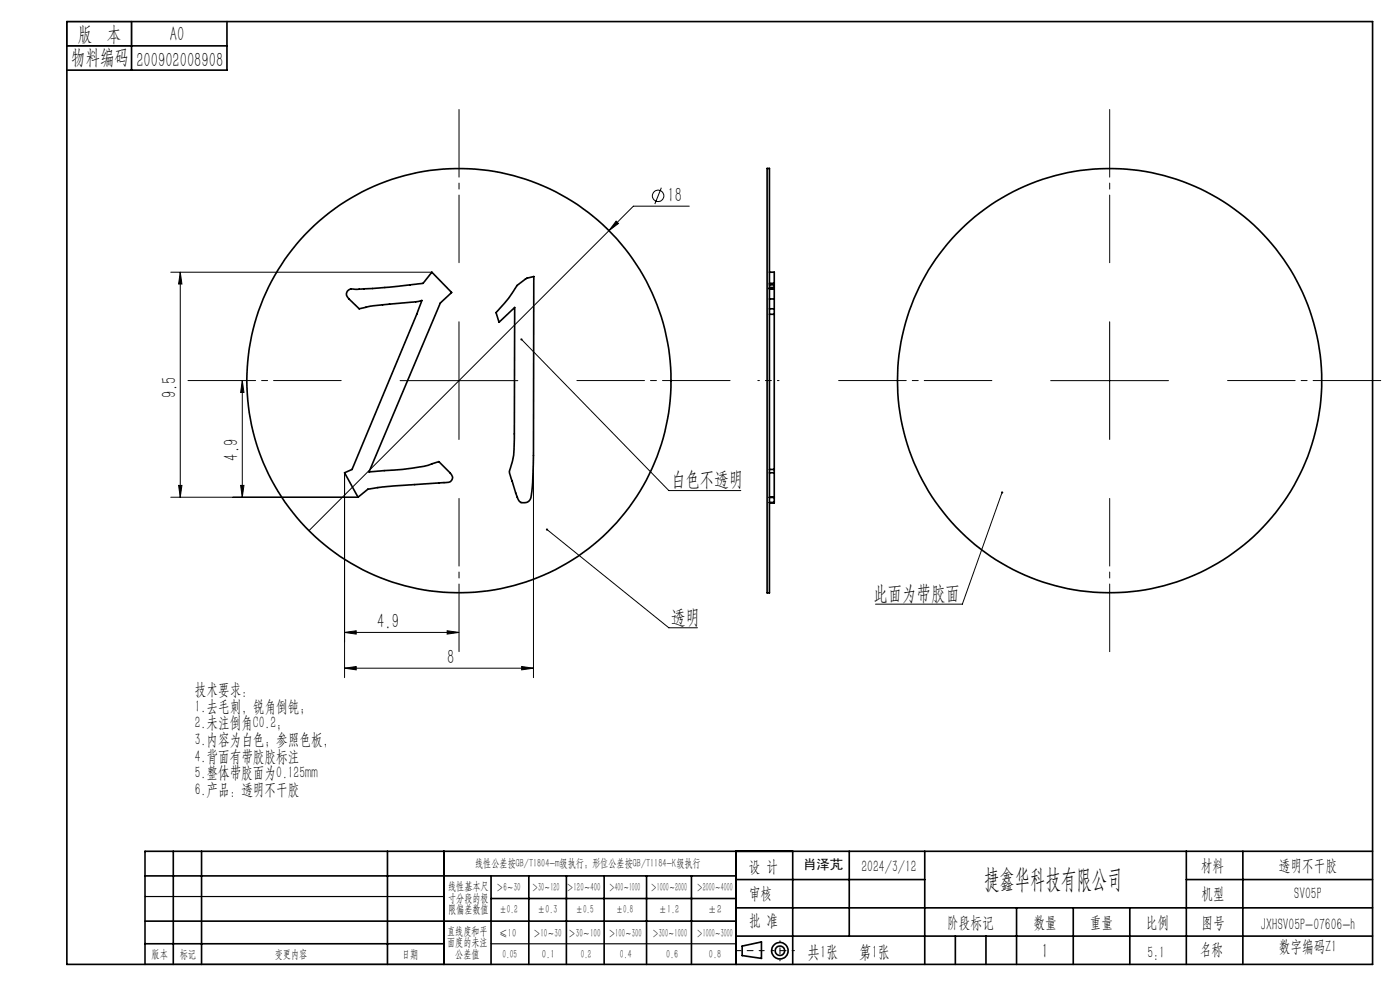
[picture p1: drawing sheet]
<svg xmlns="http://www.w3.org/2000/svg" width="297mm" height="210mm" viewBox="0 0 297 210" stroke-linecap="round" stroke-linejoin="round" font-family="sans-serif">
<g fill="none" stroke="#000" stroke-width=".21">
<path d="M140.3 39.8l-1.4 3.5M36.2 57.7h55.4M38.2 57.7l.4 2.5h-.7zM38.2 57.7v47.8M130.7 46.9l.5 .5-2 1.5zM146.2 43.7h-11.8l-68.9 68.9M97.4 68.3v24.9M110.6 72l31.3 32.1h15.3M235.4 68.3v24.9M51.4 80.7l.4 2.5h-.8zM51.4 80.7v24.8M84.9 80.7h25"/>
<path d="M113.2 96.6v47.1M222.9 80.7h25M36.2 105.5h39.8M37.9 103h.7l-.4 2.5zM51 103h.8l-.4 2.5zM73.1 100.3v43.4M116 112.3l25.9 20.9h6.1M212.6 104.4l-8.4 23.8h-18.5M73.1 134.2l2.5-.4v.7zM73.1 134.2h24.3M94.9 133.8l2.5 .4-2.5 .3zM73.1 141.7l2.5-.3v.7z"/>
<path d="M73.1 141.7h40.1M110.7 141.4l2.5 .3-2.5 .4z"/>
<circle cx="139.6" cy="41.5" r="1.22"/>
</g>
<g fill="none" stroke="#000" stroke-width=".35">
<path d="M14.2 4.6h277v200h-277zM14.2 9.7h34M27.9 4.6v10.3M48.2 4.6v10.3h-34M162.7 35.7h.5v90.1h-.5zM163.2 57.7h1.1v2.7M73.9 61.6a2.85 2.85 0 0 1 1.9-.2l.4-.1a143.1 143.1 0 0 0 13.5-1.2l1.9-2.4 4.2 4.3-2.4 2.3-15.1 35.8 3.2-.3a37.7 37.7 0 0 0 11.6-1.9l2.4 2.4a1.15 1.15 0 0 1 .4 1.4 1.15 1.15 0 0 1-1.4 .7l-10.9 .7-5.6 .7-2 1.7-2.9-5.2 1.6-.7 13.7-32.9 1.1-3-1.3 .3-9 .9-3 .6-2.4-2.3a1.04 1.04 0 0 1 .1-1.6zM109.7 60.6l2.1-1.6 1.4-.3v37.9l-.4 7.7a2.4 2.4 0 0 1-.9 2.2l-.3 .1a1.35 1.35 0 0 1-1.9-1.1l-1.3-4a2.43 2.43 0 0 1 0-2.5 21.3 21.3 0 0 0 .7-7l.1-26.8-3.3 3.2-.7-2.1 1-1a22.8 22.8 0 0 0 3.5-4.7zM163.2 61.3h1.1M163.2 63.4h1.1M163.2 65.5h1.1M163.2 66.7h1.1"/>
<path d="M163.2 61.2h1.1M163.2 61h1.1M163.2 60.4h1.1M163.2 60.1h1.1M164.3 61.3v2.1M164.3 60.4v.6M164.3 61v.2M164.3 63.4v42.1M163.2 99.6h1.1M163.2 100.3h1.1M163.2 105.5h1.1M163.2 106.6h1.1"/>
<path d="M164.3 105.5v1.1M164.3 106.6h-1.1M30.8 195.4h125.4M30.8 185.8h125.4M36.8 180.6v24M42.8 180.6v24M82.2 180.6v24M94.2 180.6v24M104.2 185.8v18.8M104.2 190.6h52M112.2 185.8v18.8M120.2 185.8v18.8"/>
<path d="M128.2 185.8v18.8M137.2 185.8v18.8M146.7 185.8v18.8M156.2 180.6v24M156.2 186.6h40M156.2 198.6h135M156.2 192.6h135M168.2 180.6v24M180.2 180.6v18M196.2 180.6v24M202.7 198.6v6M209.2 198.6v6"/>
<path d="M215.7 192.6v12M227.7 192.6v12M239.7 192.6v12M251.7 186.6h39.5M251.7 180.6v24M263.7 180.6v24M291.2 180.6h-260.4v24M30.8 200.2h63.4M157.4 200.7l4.1-.9v3.5l-4.1-.6z"/>
<circle cx="97.4" cy="80.7" r="45"/>
<circle cx="235.4" cy="80.7" r="45"/>
<circle cx="165.5" cy="201.7" r="1.74"/>
<circle cx="165.5" cy="201.7" r="1"/>
</g>
<path d="M165.3 80.7h-4.5" fill="none" stroke="#000" stroke-width=".21" stroke-dasharray="15.2 1.3 1.3 1.3" stroke-dashoffset="14.9"/>
<path d="M97.4 55.7v-32.5M235.4 55.7v-32.5M72.4 80.7h-32.5M122.4 80.7h32.5M210.4 80.7h-32.5M260.4 80.7h32.5M97.4 105.7v32.5M235.4 105.7v32.5" fill="none" stroke="#000" stroke-width=".21" stroke-dasharray="15.2 1.3 1.3 1.3" stroke-dashoffset=".9"/>
<path d="M162.1 201.7h-6" fill="none" stroke="#000" stroke-width=".21" stroke-dasharray="15.2 1.3 1.3 1.3" stroke-dashoffset="14.1"/>
<path d="M168.5 201.7h-4.8" fill="none" stroke="#000" stroke-width=".21" stroke-dasharray="15.2 1.3 1.3 1.3" stroke-dashoffset="14.7"/>
<path d="M165.5 199.6v4.2" fill="none" stroke="#000" stroke-width=".21" stroke-dasharray="15.2 1.3 1.3 1.3" stroke-dashoffset="15"/>
<path d="M14.2 4.6h13.7v5.1h-13.7zM30.8 190.2h63.4M30.8 204.6h63.4M104.2 200.2h52" fill="none" stroke="#000" stroke-width=".25"/>
<g fill="#000">
<path d="M130.7 46.9l-1.5 2 2-1.5zM73.1 141.7l2.5-.3v.7zM110.7 141.4l2.5 .3-2.5 .4z"/>
<path d="M51 103h.8l-.4 2.5zM51.4 80.7l.4 2.5h-.8zM37.9 103h.7l-.4 2.5zM38.2 57.7l.4 2.5h-.7z"/>
<path d="M115.9 112.2a.24 .24 0 0 0 .1 .4 .24 .24 0 0 0 .3-.3 .24 .24 0 0 0-.4-.2l.1 .2zM110.5 71.8a.24 .24 0 0 0 0 .4 .24 .24 0 0 0 .3-.2 .24 .24 0 0 0-.3-.2l.1 .2zM212.4 104.3a.24 .24 0 0 0 .1 .4 .24 .24 0 0 0 .3-.1 .24 .24 0 0 0-.1-.4l-.1 .2 .1-.2z"/>
<path d="M94.9 133.8l2.5 .4-2.5 .3zM73.1 134.2l2.5-.4v.7z"/>
</g>
<text font-size="5.6" x="208.8" y="188.3">捷鑫华科技有限公司</text>
<g font-size="4.4">
<text x="16.5" y="8.6">版 本</text>
<text x="36.1" y="8.6">A0</text>
<text x="15.1" y="13.7">物料编码</text>
<text x="28.9" y="14.2">200902008908</text>
<text x="141.6" y="42.8">18</text>
<text x="37.4" y="84.5" transform="rotate(-90 37.4 84.5)">9.5</text>
<text x="50.5" y="97.7" transform="rotate(-90 50.5 97.7)">4.9</text>
<text x="142.4" y="103.2">白色不透明</text>
<text x="185.3" y="127.2">此面为带胶面</text>
<text x="80" y="133.3">4.9</text>
<text x="142.4" y="132.3">透明</text>
<text x="94.8" y="140.9">8</text>
<text x="221" y="203.2">1</text>
</g>
<g font-size="3.8">
<text x="171.3" y="203.2">共1张</text>
<text x="182.3" y="203.2">第1张</text>
</g>
<g font-size="3.5">
<text x="41.3" y="147.4">技术要求：</text>
<text x="41.3" y="151">1.去毛刺，锐角倒钝；</text>
<text x="41.3" y="154.5">2.未注倒角C0.2；</text>
<text x="41.3" y="158">3.内容为白色；参照色板，</text>
<text x="41.3" y="161.6">4.背面有带胶胶标注</text>
<text x="41.3" y="165.1">5.整体带胶面为0.125mm</text>
<text x="41.3" y="168.6">6.产品：透明不干胶</text>
<text x="158.9" y="184.9">设 计</text>
<text x="182.7" y="184.9">2024/3/12</text>
<text x="254.7" y="184.7">材料</text>
<text x="271.3" y="184.7">透明不干胶</text>
<text x="158.9" y="190.8">审核</text>
<text x="254.9" y="190.7">机型</text>
<text x="274.6" y="190.8">SV05P</text>
<text x="158.9" y="196.5">批 准</text>
<text x="200.9" y="196.9">阶段标记</text>
<text x="219.3" y="196.9">数量</text>
<text x="231.2" y="196.9">重量</text>
<text x="243.1" y="196.9">比例</text>
<text x="254.9" y="196.9">图号</text>
<text x="267.5" y="197.3">JXHSV05P-07606-h</text>
<text x="243.4" y="203.2">5:1</text>
<text x="254.5" y="202.5">名称</text>
<text x="271.3" y="201.8">数字编码Z1</text>
</g>
<text font-size="2.8" x="170.4" y="184.3">肖泽芃</text>
<g font-size="2.5">
<text x="100.8" y="184">线性公差按GB/T1804-m级执行；形位公差按GB/T1184-K级执行</text>
<text x="95.1" y="188.8">线性基本尺</text>
<text x="95.1" y="191.3">寸分段的极</text>
<text x="105.3" y="189.1">＞6～30</text>
<text x="112.9" y="189.1">＞30～120</text>
<text x="120.2" y="188.9">＞120～400</text>
<text x="129.2" y="188.9">＞400～1000</text>
<text x="138.1" y="189.1">＞1000～2000</text>
<text x="147.8" y="189.1">＞2000～4000</text>
<text x="95.1" y="193.8">限偏差数值</text>
<text x="105.9" y="193.8">±0.2</text>
<text x="114.1" y="193.8">±0.3</text>
<text x="122.2" y="193.8">±0.5</text>
<text x="130.7" y="193.8">±0.8</text>
<text x="139.8" y="193.8">±1.2</text>
<text x="150.2" y="193.8">±2</text>
<text x="32.2" y="203.2">版本</text>
<text x="38.1" y="203.2">标记</text>
<text x="58.3" y="203.2">变更内容</text>
<text x="85.3" y="203.2">日期</text>
<text x="94.8" y="198.3">直线度和平</text>
<text x="94.8" y="200.7">面度的未注</text>
<text x="96.6" y="203.2">公差值</text>
<text x="105.9" y="198.7">≤10</text>
<text x="106.6" y="203.2">0.05</text>
<text x="113.2" y="198.7">＞10～30</text>
<text x="115" y="203.2">0.1</text>
<text x="120.6" y="198.7">＞30～100</text>
<text x="123.2" y="203.2">0.2</text>
<text x="129.1" y="198.7">＞100～300</text>
<text x="131.5" y="203.2">0.4</text>
<text x="138.4" y="198.7">＞300～1000</text>
<text x="141.3" y="203.2">0.6</text>
<text x="147.8" y="198.7">＞1000～3000</text>
<text x="150.4" y="203.2">0.8</text>
</g>
</svg>
